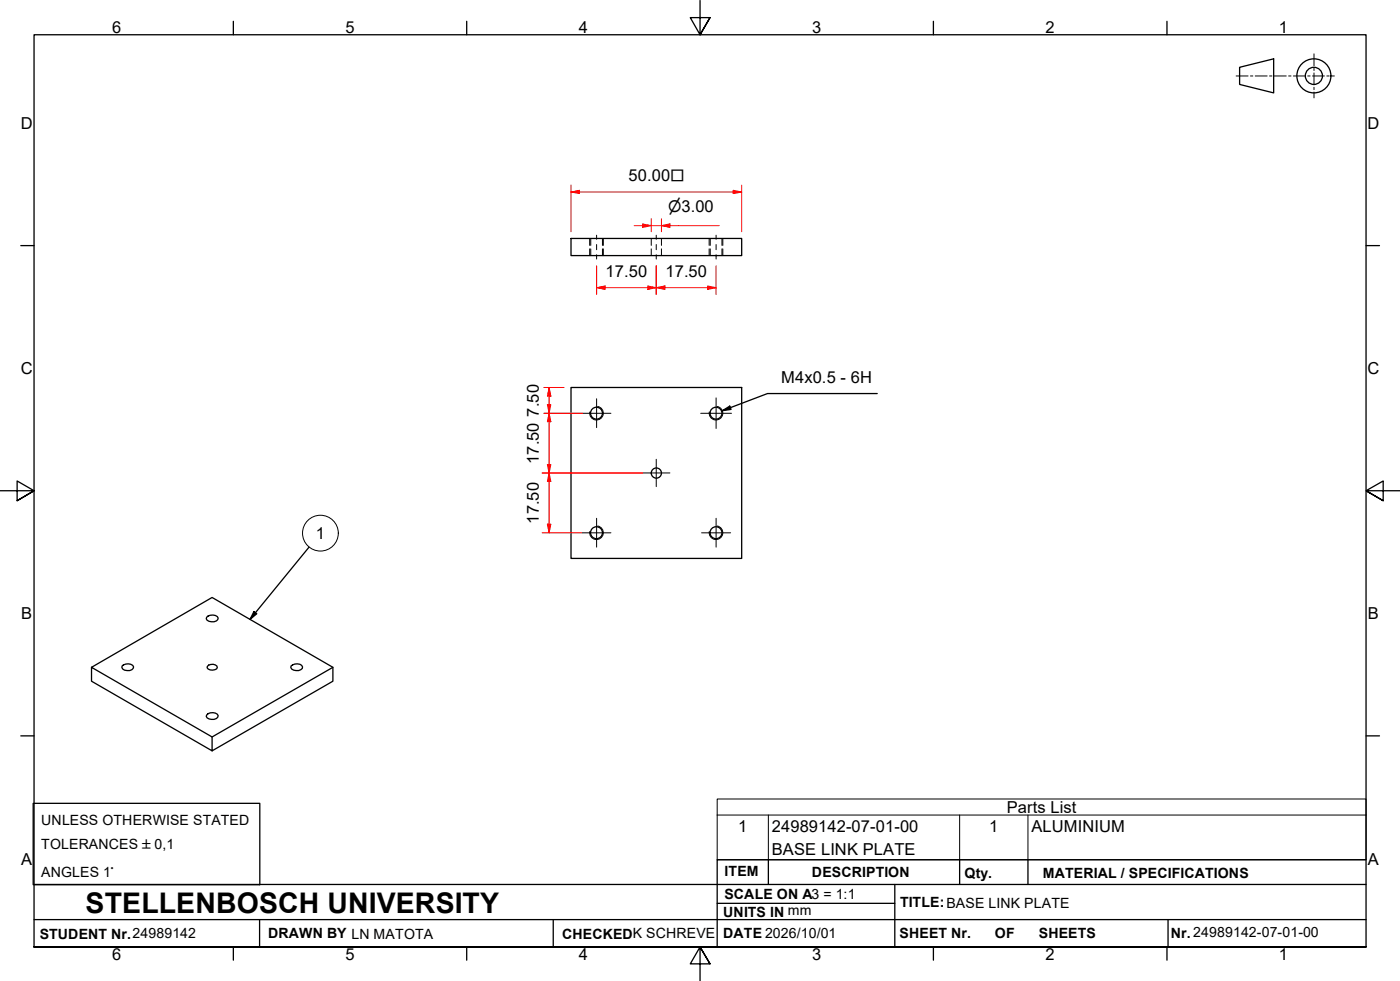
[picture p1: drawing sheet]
<svg xmlns="http://www.w3.org/2000/svg" width="410mm" height="287mm" viewBox="0 0 410 287" stroke-linecap="round" stroke-linejoin="round" font-family="sans-serif">
<!-- layer: Hidden Edges(ISO) -->
<g fill="none" stroke="#000" stroke-width=".29">
<path d="M172.7 69.8v2M172.7 72.8v2M173 69.8v2M173 72.8v2M176.4 69.8v2M176.4 72.8v2M176.7 69.8v2M176.7 72.8v2M190.7 69.8v2M190.7 72.8v2M193.7 69.8v2M193.7 72.8v2"/>
<path d="M207.6 69.8v2M207.6 72.8v2M208 69.8v2M208 72.8v2M211.4 69.8v2M211.4 72.8v2M211.6 69.8v2M211.6 72.8v2"/>
</g>
<!-- layer: Visible Edges(ISO) -->
<g fill="none" stroke="#000" stroke-width=".38">
<path d="M167.2 69.8h50v5h-50zM167.2 113.4h50v50.1h-50zM26.8 195.3v4.1l35.3 20.4v-4.1l-35.3-20.4 35.3-20.4 35.4 20.4v4.1l-35.4 20.4M35.8 195a2.23 2.23 0 0 1 3.3 .2 1.9 1.9 0 0 1-1.6 1.2 1.9 1.9 0 0 1-1.8-1zM60.5 180.7a2.23 2.23 0 0 1 3.4 .2 1.96 1.96 0 0 1-1.7 1.2 1.96 1.96 0 0 1-1.8-1zM60.7 195.1a1.72 1.72 0 0 1 2.9 .3 1.88 1.88 0 0 1-3 .1zM85.2 195a2.23 2.23 0 0 1 3.4 .2 1.47 1.47 0 0 1-1.9 1.1l-1.3-.5-.2-.4zM97.5 195.3l-35.4 20.4M60.9 208.9a2.25 2.25 0 0 1 3 .6 1.96 1.96 0 0 1-1.7 1.2 1.96 1.96 0 0 1-1.8-1z"/>
<circle cx="174.7" cy="120.9" r="1.75"/>
<circle cx="192.2" cy="138.5" r="1.49"/>
<circle cx="209.6" cy="120.9" r="1.75"/>
<circle cx="174.7" cy="155.9" r="1.75"/>
<circle cx="209.6" cy="155.9" r="1.75"/>
</g>
<!-- layer: Threads(ISO) -->
<path d="M175 119a2 2 0 0 1 1.6 2.3 2 2 0 0 1-2.3 1.6 2 2 0 0 1-1.6-2.3M210 119a2 2 0 0 1 1.6 2.3 2 2 0 0 1-2.3 1.6 2 2 0 0 1-1.6-2.3M175 154a2 2 0 0 1 1.6 2.3 2 2 0 0 1-2.3 1.6 2 2 0 0 1-1.6-2.3M210 154a2 2 0 0 1 1.6 2.3 2 2 0 0 1-2.3 1.6 2 2 0 0 1-1.6-2.3" fill="none" stroke="#000" stroke-width=".29"/>
<!-- layer: Symbols(ISO) -->
<g fill="none" stroke="#000" stroke-width=".29">
<path d="M210 238.6v-4.7h190v4.7M210 238.6v13.1h190v-13.1M210 238.6h190M225 238.6v13.1M281 238.6v13.1M301 238.6v13.1"/>
<circle cx="93.8" cy="156.1" r="5.2"/>
</g>
<!-- layer: Border_0 -->
<g fill="none" stroke="#000" stroke-width=".38">
<path d="M68.3 6.2v4M136.7 6.2v4M205 .1v10.1l-2.9-5h5.8l-2.9 5 2.9-5M273.3 6.2v4M341.7 6.2v4M6.1 71.9h3.9M400 71.9h3.9M0 143.7h10l-5-2.9v5.8l5-2.9-5 2.9M410 143.7h-10l5-2.9v5.8l-5-2.9 5 2.9M6.1 215.4h3.9M400 215.4h3.9M10 277.2v-267h390v267h-390h390"/>
<path d="M68.3 277.2v3.9M136.7 277.2v3.9M273.3 277.2v3.9M341.7 277.2v3.9M207.9 282.1l-2.9-4.9 2.9 4.9h-5.8l2.9-4.9v10"/>
</g>
<!-- layer: Sketch Geometry(ISO) -->
<g fill="none" stroke="#000" stroke-width=".38">
<path d="M363 19.7l9.9-2.5v10l-9.9-2.5zM9.7 235.2h66.4v23.8h-66.4zM10 258.9h390M225 251.7v7.2M262 258.9v18.3M281 251.7v7.2M301 251.7v7.2M400 251.7h-190v25.5M10 277.2h390M10 269.2h390M76 269.2v8M162 269.2v8"/>
<path d="M210 264.4h52M342 269.2v8"/>
<circle cx="384.7" cy="22.2" r="5"/>
<circle cx="384.7" cy="22.2" r="2.51"/>
</g>
<g fill="none" stroke="#000" stroke-width=".29">
<path d="M384.7 15.8v3.5M384.7 20v.7M361.9 22.2h3.5M366.1 22.2h.7M367.5 22.2h3.5M371.7 22.2h.7M373.1 22.2h3.5M377.3 22.2h.7M378.7 22.2h3.5M382.9 22.2h.7M384.3 22.2h3.5M384.7 21.4v3.4"/>
<path d="M384.7 25.5v.7M384.7 26.9v1.8M388.5 22.2h.7M389.9 22.2h.8"/>
</g>
<!-- layer: Symbols(ISO) -->
<path d="M74.4 179l.8 .7-2 1.6zM90.5 160.2l-17.3 21.1" fill="none" stroke="#000" stroke-width=".38"/>
<path d="M74.4 179l.8 .7-2 1.6z" fill="#000"/>
<!-- layer: Center Mark(ISO) -->
<path d="M174.7 116.7v8.5M209.7 116.5v8.9M170.4 121h8.5M188.2 138.4h8M192.2 134.4v8M205.2 121h9M170.4 156h8.5M174.7 151.7v8.5M205.4 156h8.5M209.7 151.7v8.5" fill="none" stroke="#000" stroke-width=".29"/>
<!-- layer: Centerline(ISO) -->
<path d="M174.7 68.8v1.3M174.7 71.6v1.5M174.7 74.6v1.2M192.2 68.8v1.3M192.2 71.6v1.5M192.2 74.6v1.2M209.7 68.8v1.3M209.7 71.6v1.5M209.7 74.6v1.2" fill="none" stroke="#000" stroke-width=".29"/>
<!-- layer: Dimensions(ISO) -->
<path d="M167.2 56.2h2.5" fill="none" stroke="#f00" stroke-width=".29"/>
<path d="M167.2 56.2l2.5-.5v1z" fill="#f00"/>
<path d="M167.2 56.2l2.5-.5v1zM214.7 56.2h2.5" fill="none" stroke="#f00" stroke-width=".29"/>
<path d="M214.7 55.7l2.5 .5-2.5 .5z" fill="#f00"/>
<path d="M167.2 54.2v13.6M169.7 56.2h45M214.7 55.7l2.5 .5-2.5 .5zM217.2 54.2v13.6M174.7 84.2h2.5" fill="none" stroke="#f00" stroke-width=".29"/>
<path d="M174.7 84.2l2.5-.5v1z" fill="#f00"/>
<path d="M174.7 84.2l2.5-.5v1zM189.7 84.2h2.5" fill="none" stroke="#f00" stroke-width=".29"/>
<path d="M189.7 83.7l2.5 .5-2.5 .5z" fill="#f00"/>
<path d="M174.7 77.8v8.4M192.2 77.8v8.4M177.2 84.2h12.5M189.7 83.7l2.5 .5-2.5 .5zM192.2 84.2h2.5" fill="none" stroke="#f00" stroke-width=".29"/>
<path d="M192.2 84.2l2.5-.5v1z" fill="#f00"/>
<path d="M192.2 84.2l2.5-.5v1zM207.2 84.2h2.5" fill="none" stroke="#f00" stroke-width=".29"/>
<path d="M207.2 83.7l2.5 .5-2.5 .5z" fill="#f00"/>
<path d="M192.2 77.8v8.4M193.7 66.1h2.5M209.7 77.8v8.4M194.7 84.2h12.5M207.2 83.7l2.5 .5-2.5 .5z" fill="none" stroke="#f00" stroke-width=".29"/>
<path d="M193.7 66.1l2.5-.6v1.1z" fill="#f00"/>
<path d="M188.2 66.1h2.5M193.7 66.1l2.5-.6v1.1z" fill="none" stroke="#f00" stroke-width=".29"/>
<path d="M188.2 65.5l2.5 .6-2.5 .5z" fill="#f00"/>
<path d="M185.7 66.1h2.5M188.2 65.5l2.5 .6-2.5 .5zM190.7 66.1h3M190.7 64v3.8M193.7 64v3.8M196.2 66.1h14.4M160.8 113.4v2.6" fill="none" stroke="#f00" stroke-width=".29"/>
<path d="M160.8 113.4l.5 2.6h-1z" fill="#f00"/>
<path d="M160.8 113.4l.5 2.6h-1zM160.8 118.4v2.6" fill="none" stroke="#f00" stroke-width=".29"/>
<path d="M160.3 118.4h1l-.5 2.6z" fill="#f00"/>
<path d="M159.3 113.4h5.9M160.3 118.4h1l-.5 2.6zM160.8 116v2.4M159.3 121h11.1M160.8 121v2.5" fill="none" stroke="#f00" stroke-width=".29"/>
<path d="M160.8 121l.5 2.5h-1z" fill="#f00"/>
<path d="M160.8 121l.5 2.5h-1zM160.8 136v2.4" fill="none" stroke="#f00" stroke-width=".29"/>
<path d="M160.3 136h1l-.5 2.4z" fill="#f00"/>
<path d="M158.7 138.4h29.5M159.3 121h11.1M160.3 136h1l-.5 2.4zM160.8 123.5v12.5M160.8 138.4v2.5" fill="none" stroke="#f00" stroke-width=".29"/>
<path d="M160.8 138.4l.5 2.5h-1z" fill="#f00"/>
<path d="M160.8 138.4l.5 2.5h-1zM160.8 153.4v2.6" fill="none" stroke="#f00" stroke-width=".29"/>
<path d="M160.3 153.4h1l-.5 2.6z" fill="#f00"/>
<path d="M158.7 138.4h29.5M158.7 156h11.7M160.3 153.4h1l-.5 2.6zM160.8 140.9v12.5" fill="none" stroke="#f00" stroke-width=".29"/>
<!-- layer: Symbols(ISO) -->
<path d="M256.9 115.2h-32.2l-13.2 5M211.5 120.2l2.2-1.3 .4 .9z" fill="none" stroke="#000" stroke-width=".38"/>
<path d="M211.5 120.2l2.2-1.3 .4 .9z" fill="#000"/>
<text font-size="8.3" x="25.1" y="267.2">STELLENBOSCH UNIVERSITY</text>
<g font-size="4.8">
<text x="32.8" y="9.7">6</text>
<text x="101.2" y="9.7">5</text>
<text x="169.5" y="9.7">4</text>
<text x="237.8" y="9.7">3</text>
<text x="306.1" y="9.7">2</text>
<text x="374.5" y="9.7">1</text>
<text x="6.1" y="37.8">D</text>
<text x="400.4" y="37.8">D</text>
<text x="184" y="53.1">50.00□</text>
<text x="177.3" y="81.2">17.50</text>
<text x="194.8" y="81.2">17.50</text>
<text x="6.1" y="109.6">C</text>
<text x="228.7" y="112.2">M4x0.5 - 6H</text>
<text x="400.4" y="109.6">C</text>
<text x="157.7" y="121.9" transform="rotate(-90 157.7 121.9)">7.50</text>
<text x="157.7" y="135.8" transform="rotate(-90 157.7 135.8)">17.50</text>
<text x="157.7" y="153.3" transform="rotate(-90 157.7 153.3)">17.50</text>
<text x="92.5" y="157.8">1</text>
<text x="6.2" y="181.3">B</text>
<text x="400.5" y="181.3">B</text>
<text x="294.8" y="238">Parts List</text>
<text x="216.2" y="243.6">1</text>
<text x="226" y="243.6">24989142-07-01-00</text>
<text x="289.6" y="243.6">1</text>
<text x="302" y="243.6">ALUMINIUM</text>
<text x="226" y="250.1">BASE LINK PLATE</text>
<text x="6.2" y="253.1">A</text>
<text x="400.5" y="253.1">A</text>
<text x="32.8" y="281.1">6</text>
<text x="101.2" y="281.1">5</text>
<text x="169.5" y="281.1">4</text>
<text x="237.8" y="281.1">3</text>
<text x="306.1" y="281.1">2</text>
<text x="374.5" y="281.1">1</text>
</g>
<text font-size="4.6" x="195.6" y="62.2">⌀3.00</text>
<g font-size="4.1">
<text x="12.1" y="241.6">UNLESS OTHERWISE STATED</text>
<text x="12.1" y="248.5">TOLERANCES ±0,1</text>
<text x="12.1" y="256.7">ANGLES 1°</text>
<text x="212.2" y="256.5">ITEM</text>
<text x="237.7" y="256.7">DESCRIPTION</text>
<text x="282.4" y="256.9">Qty.</text>
<text x="305.4" y="256.9">MATERIAL / SPECIFICATIONS</text>
<text x="212.1" y="263">SCALE ON A3 = 1:1</text>
<text x="211.8" y="268.4">UNITS IN mm</text>
<text x="263.5" y="265.6">TITLE:BASE LINK PLATE</text>
<text x="11.6" y="274.8">STUDENT Nr.24989142</text>
<text x="78.5" y="274.6">DRAWN BY LN MATOTA</text>
<text x="164.6" y="274.8">CHECKEDK SCHREVE</text>
<text x="211.8" y="274.6">DATE 2026/10/01</text>
<text x="263.4" y="274.6">SHEET Nr.</text>
<text x="291.3" y="274.6">OF</text>
<text x="304.2" y="274.6">SHEETS</text>
<text x="342.8" y="274.5">Nr. 24989142-07-01-00</text>
</g>
</svg>
